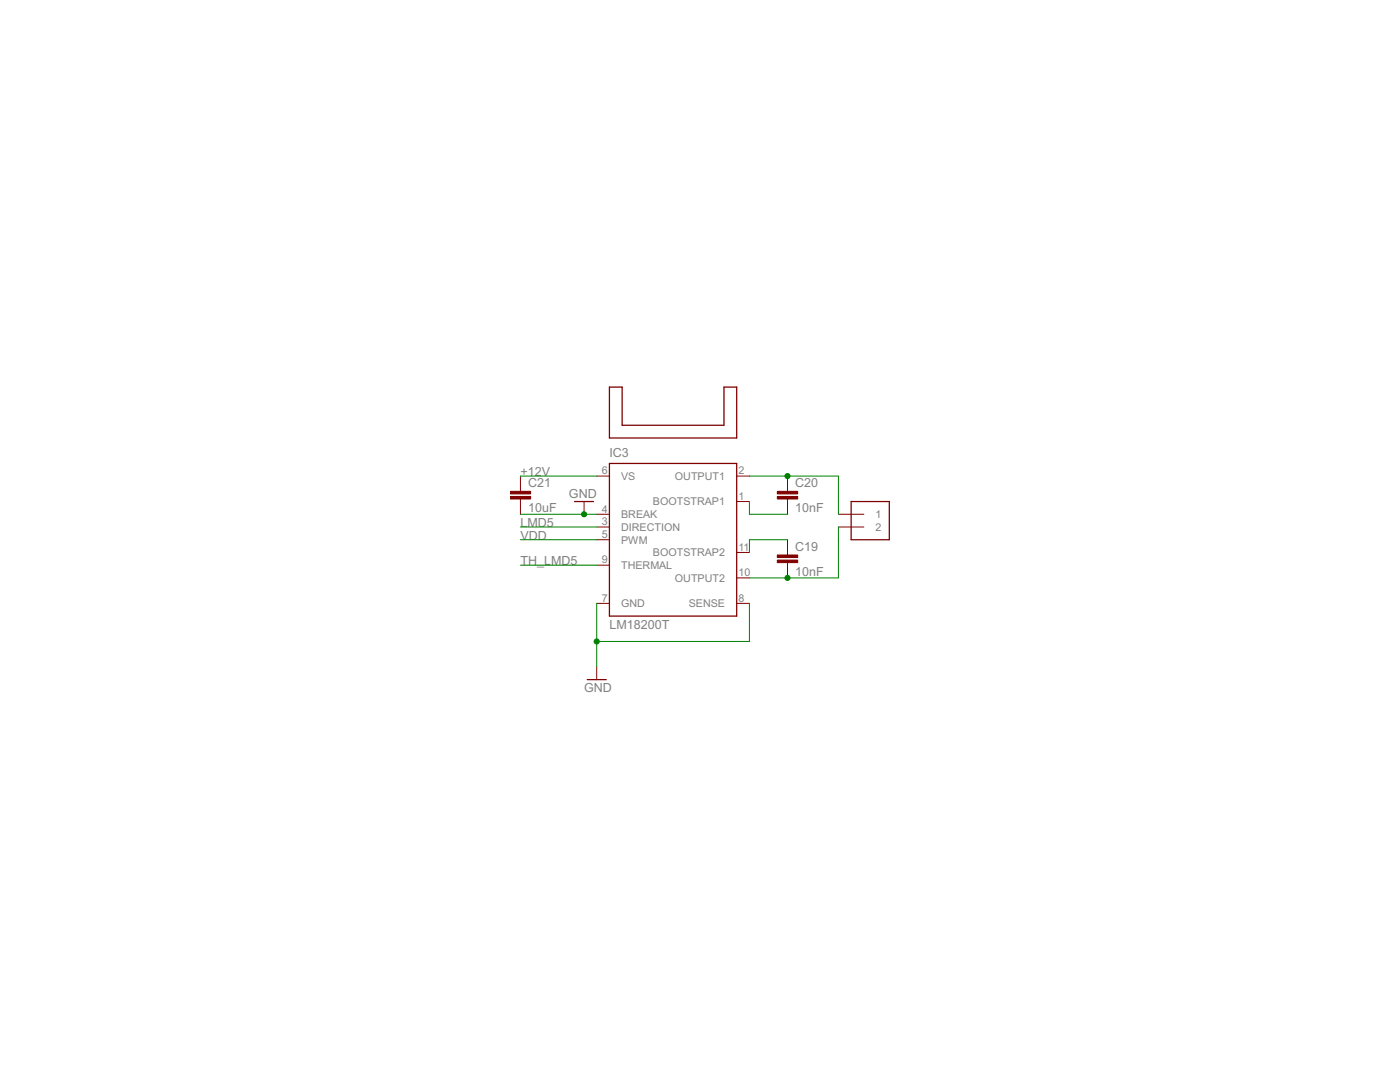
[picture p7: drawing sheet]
<svg xmlns="http://www.w3.org/2000/svg" width="279mm" height="216mm" viewBox="0 0 279 216" stroke-linecap="round" stroke-linejoin="round" font-family="sans-serif">
<path d="M121.6 77.2h2.6v7.7h20.3v-7.7h2.5v10.2h-25.4zM121.6 92.5h25.4v30.4h-25.4zM114.7 100.1h3.7M169.9 100.1h7.6v7.6h-7.6zM117.2 135.6h3.8" fill="none" stroke="#800000" stroke-width=".25"/>
<g fill="none" stroke="#800000" stroke-width=".2">
<path d="M103.9 95v3M103.9 99.6v3M119.1 95h2.5M147 95h2.6M157.2 95v3M157.2 99.6v3M116.6 100.1v2.5M119.1 105.2h2.5M119.1 102.6h2.5M119.1 107.7h2.5M119.1 112.8h2.5M147 100.1h2.6"/>
<path d="M147 110.2h2.6M147 115.3h2.6M157.2 107.7v3M157.2 112.3v3M167.3 105.2h5.1M167.3 102.6h5.1M119.1 120.4h2.5M119.1 133.1v2.5M147 120.4h2.6"/>
</g>
<g fill="#800000" stroke="#800000" stroke-width=".2">
<path d="M155.1 111.8h4.1v.5h-4.1z"/>
<path d="M155.1 110.7h4.1v.6h-4.1z"/>
<path d="M155.1 99.1h4.1v.5h-4.1z"/>
<path d="M155.1 98h4.1v.6h-4.1z"/>
<path d="M101.8 99.1h4.1v.5h-4.1z"/>
<path d="M101.8 98h4.1v.6h-4.1z"/>
</g>
<path d="M103.9 95h15.2M149.6 95h17.7v7.6M103.9 102.6h15.2M103.9 107.7h15.2M103.9 105.2h15.2M103.9 112.8h15.2M149.6 100.1v2.5h7.6M157.2 107.7h-7.6v2.5M167.3 105.2v10.1h-17.7M119.1 120.4v12.7M149.6 120.4v7.6h-30.5" fill="none" stroke="#008000" stroke-width=".2"/>
<g fill="#008000" stroke="#008000" stroke-width=".2">
<circle cx="119.1" cy="128" r=".51"/>
<circle cx="116.6" cy="102.6" r=".51"/>
<circle cx="157.2" cy="95" r=".51"/>
<circle cx="157.2" cy="115.3" r=".51"/>
</g>
<g font-size="2.8" fill="#808080">
<text x="103.9" y="95">+12V</text>
<text x="121.6" y="91.2">IC3</text>
<text x="105.4" y="97.2">C21</text>
<text x="113.5" y="99.3">GND</text>
<text x="158.7" y="97.2">C20</text>
<text x="103.9" y="107.7">VDD</text>
<text x="103.9" y="105.2">LMD5</text>
<text x="105.4" y="102.2">10uF</text>
<text x="158.7" y="102.2">10nF</text>
<text x="103.9" y="112.8">TH_LMD5</text>
<text x="158.7" y="109.9">C19</text>
<text x="158.7" y="114.9">10nF</text>
<text x="121.6" y="125.5">LM18200T</text>
<text x="116.6" y="138.2">GND</text>
</g>
<g font-size="2.4" fill="#808080">
<text x="120.1" y="94.7">6</text>
<text x="124" y="95.8">VS</text>
<text x="134.7" y="95.8">OUTPUT1</text>
<text x="147.4" y="94.7">2</text>
<text x="130.3" y="100.8">BOOTSTRAP1</text>
<text x="147.4" y="99.7">1</text>
<text x="120.1" y="104.8">3</text>
<text x="120.1" y="102.3">4</text>
<text x="120.1" y="107.3">5</text>
<text x="124" y="105.9">DIRECTION</text>
<text x="124" y="103.4">BREAK</text>
<text x="174.7" y="103.4">1</text>
<text x="174.7" y="105.9">2</text>
<text x="120.1" y="112.4">9</text>
<text x="124" y="108.5">PWM</text>
<text x="124" y="113.5">THERMAL</text>
<text x="130.3" y="111">BOOTSTRAP2</text>
<text x="147.4" y="109.9">11</text>
<text x="134.7" y="116.1">OUTPUT2</text>
<text x="147.4" y="115">10</text>
<text x="120.1" y="120">7</text>
<text x="124" y="121.2">GND</text>
<text x="137.5" y="121.2">SENSE</text>
<text x="147.4" y="120">8</text>
</g>
</svg>
